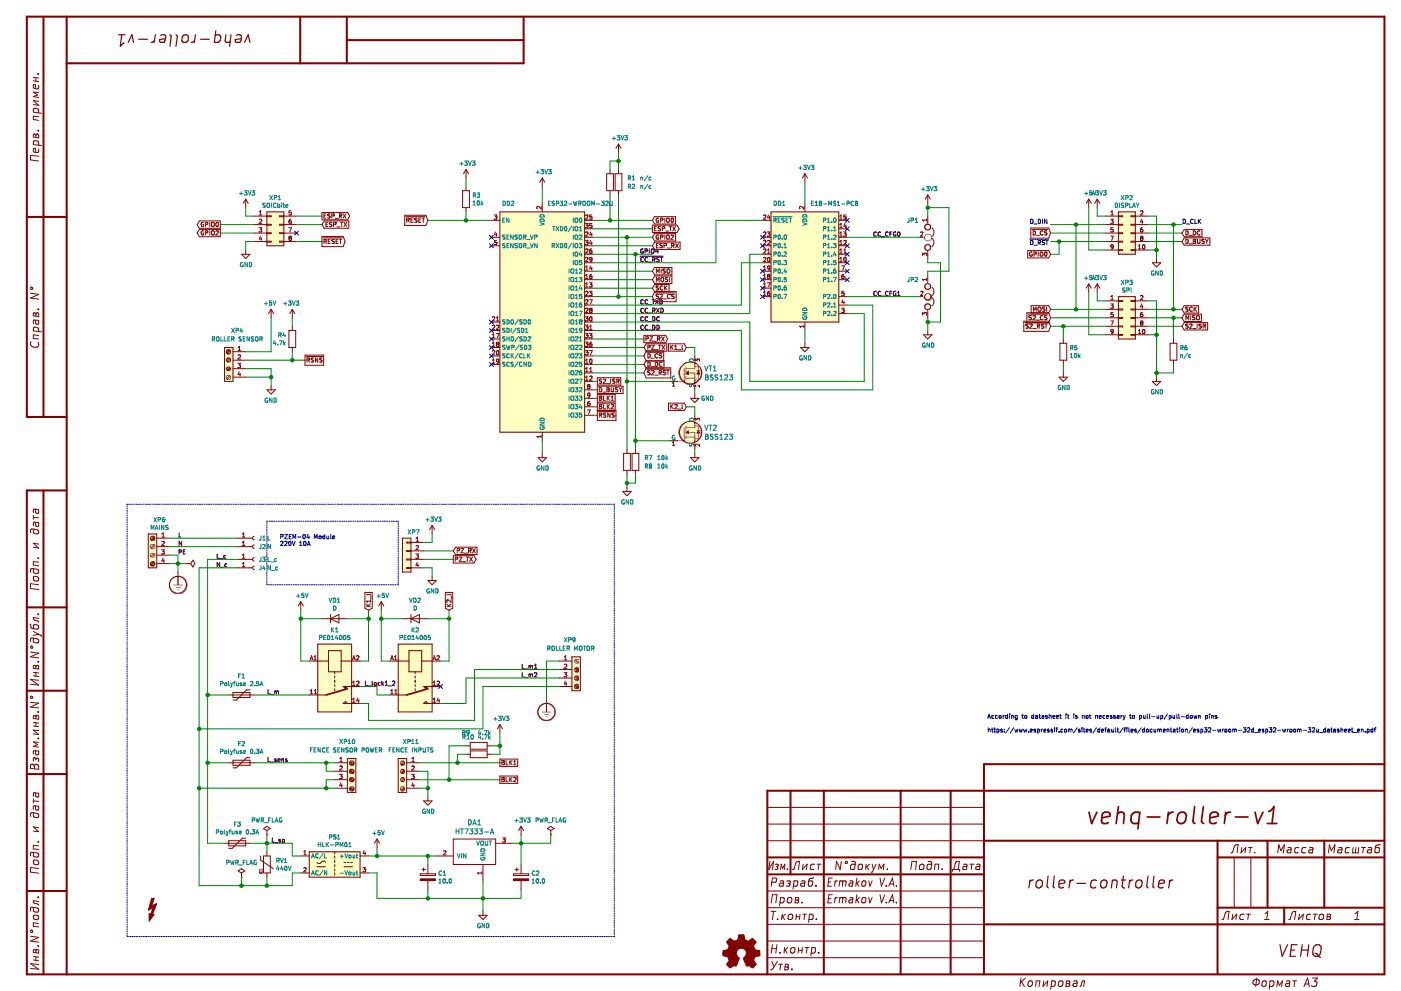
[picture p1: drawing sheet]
EESchema Schematic File Version 4
LIBS:smart-roller-gate-controller-cache
EELAYER 30 0
EELAYER END
$Descr A3 16535 11693
encoding utf-8
Sheet 1 1
Title "roller-controller"
Date "2020-01-19"
Rev ""
Comp "VEHQ"
Comment1 "vehq-roller-v1"
Comment2 "Ermakov V.A."
Comment3 "Ermakov V.A."
Comment4 ""
$EndDescr
$Comp
L RF_Module:ESP32-WROOM-32U DD2
U 1 1
P 6400 3800
F 0 "DD2" H 6000 5200 50  0000 C CNN
F 1 "ESP32-WROOM-32U" H 6850 5200 50  0000 C CNN
F 2 "RF_Module:ESP32-WROOM-32U" H 6400 2300 50  0001 C CNN
F 3 "https://www.espressif.com/sites/default/files/documentation/esp32-wroom-32d_esp32-wroom-32u_datasheet_en.pdf" H 6100 3850 50  0001 C CNN
	1    6400 3800
	1    0    0    -1  
$EndComp
$Comp
L Converter_ACDC:HLK-PM01 PS1
U 1 1
P 3950 10200
F 0 "PS1" H 3950 10525 50  0000 C CNN
F 1 "HLK-PM01" H 3950 10434 50  0000 C CNN
F 2 "Converter_ACDC:Converter_ACDC_HiLink_HLK-PMxx" H 3950 9900 50  0001 C CNN
F 3 "http://www.hlktech.net/product_detail.php?ProId=54" H 4350 9850 50  0001 C CNN
	1    3950 10200
	1    0    0    -1  
$EndComp
Wire Wire Line
	7000 3700 8850 3700
Wire Wire Line
	8850 3700 8850 3000
Wire Wire Line
	8850 3000 9000 3000
Wire Wire Line
	7000 3600 8750 3600
Wire Wire Line
	8750 3600 8750 3100
Wire Wire Line
	8750 3100 9000 3100
Wire Wire Line
	7000 3900 8750 3900
Wire Wire Line
	8750 3900 8750 4600
Wire Wire Line
	8750 4600 10300 4600
Wire Wire Line
	10300 4600 10300 3600
Wire Wire Line
	10300 3600 10000 3600
Wire Wire Line
	7000 3800 8850 3800
Wire Wire Line
	8850 3800 8850 4500
Wire Wire Line
	8850 4500 10200 4500
Wire Wire Line
	10200 4500 10200 3700
Text Label 7550 3900 0    50   ~ 0
CC_DD
Text Label 7550 3800 0    50   ~ 0
CC_DC
Wire Wire Line
	7000 3100 8450 3100
Wire Wire Line
	8450 3100 8450 2600
Wire Wire Line
	8450 2600 9000 2600
Text Label 7550 3100 0    50   ~ 0
~CC_RST
$Comp
L Device:Polyfuse F3
U 1 1
P 2800 9950
F 0 "F3" V 2575 9950 50  0000 C CNN
F 1 "Polyfuse 0.3A" V 2666 9950 50  0000 C CNN
F 2 "Fuse:Fuse_Bourns_MF-RHT200" H 2850 9750 50  0001 L CNN
F 3 "~" H 2800 9950 50  0001 C CNN
	1    2800 9950
	0    1    1    0   
$EndComp
$Comp
L Graphic:Logo_Open_Hardware_Small #LOGO1
U 1 1
P 8750 11250
F 0 "#LOGO1" H 8750 11525 50  0001 C CNN
F 1 "Logo_Open_Hardware_Small" H 8750 11025 50  0001 C CNN
F 2 "" H 8750 11250 50  0001 C CNN
F 3 "~" H 8750 11250 50  0001 C CNN
	1    8750 11250
	1    0    0    -1  
$EndComp
$Comp
L Graphic:SYM_Flash_Small #SYM1
U 1 1
P 1800 10750
F 0 "#SYM1" V 1710 10750 50  0001 C CNN
F 1 "SYM_Flash_Small" V 1890 10750 50  0001 C CNN
F 2 "" H 1800 10725 50  0001 C CNN
F 3 "~" H 2200 10650 50  0001 C CNN
	1    1800 10750
	1    0    0    -1  
$EndComp
$Comp
L power:+5V #PWR032
U 1 1
P 4450 10000
F 0 "#PWR032" H 4450 9850 50  0001 C CNN
F 1 "+5V" H 4465 10173 50  0000 C CNN
F 2 "" H 4450 10000 50  0001 C CNN
F 3 "" H 4450 10000 50  0001 C CNN
	1    4450 10000
	1    0    0    -1  
$EndComp
$Comp
L power:Earth_Protective #PWR024
U 1 1
P 2100 6750
F 0 "#PWR024" H 2350 6500 50  0001 C CNN
F 1 "Earth_Protective" H 2550 6600 50  0001 C CNN
F 2 "" H 2100 6650 50  0001 C CNN
F 3 "~" H 2100 6650 50  0001 C CNN
	1    2100 6750
	1    0    0    -1  
$EndComp
$Comp
L power:+3V3 #PWR031
U 1 1
P 6150 9850
F 0 "#PWR031" H 6150 9700 50  0001 C CNN
F 1 "+3V3" H 6165 10023 50  0000 C CNN
F 2 "" H 6150 9850 50  0001 C CNN
F 3 "" H 6150 9850 50  0001 C CNN
	1    6150 9850
	1    0    0    -1  
$EndComp
$Comp
L power:GND #PWR033
U 1 1
P 5700 10750
F 0 "#PWR033" H 5700 10500 50  0001 C CNN
F 1 "GND" H 5705 10577 50  0000 C CNN
F 2 "" H 5700 10750 50  0001 C CNN
F 3 "" H 5700 10750 50  0001 C CNN
	1    5700 10750
	1    0    0    -1  
$EndComp
$Comp
L Device:Jumper_NC_Dual JP1
U 1 1
P 10950 2800
F 0 "JP1" V 10750 2550 50  0000 L CNN
F 1 "Jumper_NC_Dual" V 10995 2902 50  0001 L CNN
F 2 "Jumper:SolderJumper-3_P1.3mm_Open_RoundedPad1.0x1.5mm" H 10950 2800 50  0001 C CNN
F 3 "~" H 10950 2800 50  0001 C CNN
	1    10950 2800
	0    1    1    0   
$EndComp
$Comp
L Device:Jumper_NC_Dual JP2
U 1 1
P 10950 3500
F 0 "JP2" V 10750 3250 50  0000 L CNN
F 1 "Jumper_NC_Dual" V 11050 3800 50  0001 L CNN
F 2 "Jumper:SolderJumper-3_P1.3mm_Open_RoundedPad1.0x1.5mm" H 10950 3500 50  0001 C CNN
F 3 "~" H 10950 3500 50  0001 C CNN
	1    10950 3500
	0    1    1    0   
$EndComp
Wire Wire Line
	10200 3700 10000 3700
$Comp
L RF_Module:E18-MS1-PCB DD1
U 1 1
P 9500 3200
F 0 "DD1" H 9200 4000 50  0000 C CNN
F 1 "E18-MS1-PCB" H 9850 4000 50  0000 C CNN
F 2 "RF_Module:E18-MS1-PCB" H 9300 3400 50  0001 C CNN
F 3 "http://www.cdebyte.com/en/downpdf.aspx?id=122" H 9300 3400 50  0001 C CNN
	1    9500 3200
	1    0    0    -1  
$EndComp
Wire Wire Line
	10000 2800 10850 2800
Text Label 10300 2800 0    50   ~ 0
CC_CFG0
Wire Wire Line
	10000 3500 10850 3500
Text Label 10300 3500 0    50   ~ 0
CC_CFG1
$Comp
L power:GND #PWR016
U 1 1
P 9500 4050
F 0 "#PWR016" H 9500 3800 50  0001 C CNN
F 1 "GND" H 9505 3877 50  0000 C CNN
F 2 "" H 9500 4050 50  0001 C CNN
F 3 "" H 9500 4050 50  0001 C CNN
	1    9500 4050
	1    0    0    -1  
$EndComp
$Comp
L power:+3V3 #PWR03
U 1 1
P 9500 2150
F 0 "#PWR03" H 9500 2000 50  0001 C CNN
F 1 "+3V3" H 9515 2323 50  0000 C CNN
F 2 "" H 9500 2150 50  0001 C CNN
F 3 "" H 9500 2150 50  0001 C CNN
	1    9500 2150
	1    0    0    -1  
$EndComp
Wire Wire Line
	9500 3900 9500 4050
$Comp
L power:GND #PWR015
U 1 1
P 10950 3900
F 0 "#PWR015" H 10950 3650 50  0001 C CNN
F 1 "GND" H 10955 3727 50  0000 C CNN
F 2 "" H 10950 3900 50  0001 C CNN
F 3 "" H 10950 3900 50  0001 C CNN
	1    10950 3900
	1    0    0    -1  
$EndComp
$Comp
L power:+3V3 #PWR05
U 1 1
P 10950 2400
F 0 "#PWR05" H 10950 2250 50  0001 C CNN
F 1 "+3V3" H 10965 2573 50  0000 C CNN
F 2 "" H 10950 2400 50  0001 C CNN
F 3 "" H 10950 2400 50  0001 C CNN
	1    10950 2400
	1    0    0    -1  
$EndComp
Wire Wire Line
	9500 2400 9500 2150
Wire Wire Line
	10950 2400 10950 2450
Wire Wire Line
	10950 3900 10950 3800
Wire Wire Line
	10950 3050 10950 3100
Wire Wire Line
	10950 3100 11100 3100
Wire Wire Line
	11100 3100 11100 3800
Wire Wire Line
	11100 3800 10950 3800
Connection ~ 10950 3800
Wire Wire Line
	10950 3800 10950 3750
Wire Wire Line
	11200 3200 11200 2450
Wire Wire Line
	11200 2450 10950 2450
Connection ~ 10950 2450
Wire Wire Line
	10950 2450 10950 2550
Wire Wire Line
	11200 3200 10950 3200
Wire Wire Line
	10950 3200 10950 3250
Text Label 7550 3600 0    50   ~ 0
CC_TXD
Text Label 7550 3700 0    50   ~ 0
CC_RXD
$Comp
L power:GND #PWR020
U 1 1
P 6400 5350
F 0 "#PWR020" H 6400 5100 50  0001 C CNN
F 1 "GND" H 6405 5177 50  0000 C CNN
F 2 "" H 6400 5350 50  0001 C CNN
F 3 "" H 6400 5350 50  0001 C CNN
	1    6400 5350
	1    0    0    -1  
$EndComp
$Comp
L power:+3V3 #PWR04
U 1 1
P 6400 2200
F 0 "#PWR04" H 6400 2050 50  0001 C CNN
F 1 "+3V3" H 6415 2373 50  0000 C CNN
F 2 "" H 6400 2200 50  0001 C CNN
F 3 "" H 6400 2200 50  0001 C CNN
	1    6400 2200
	1    0    0    -1  
$EndComp
Wire Wire Line
	6400 2400 6400 2200
Wire Wire Line
	6400 5200 6400 5350
$Comp
L Device:Varistor RV1
U 1 1
P 3150 10200
F 0 "RV1" H 3252 10246 50  0000 L CNN
F 1 "440V" H 3252 10155 50  0000 L CNN
F 2 "Varistor:RV_Disc_D21.5mm_W4.9mm_P10mm" V 3080 10200 50  0001 C CNN
F 3 "~" H 3150 10200 50  0001 C CNN
	1    3150 10200
	1    0    0    -1  
$EndComp
Wire Wire Line
	2950 9950 3150 9950
Wire Wire Line
	3150 9950 3150 10050
Wire Wire Line
	3150 9950 3450 9950
Wire Wire Line
	3450 9950 3450 10100
Wire Wire Line
	3450 10100 3550 10100
Connection ~ 3150 9950
Text Label 3200 9950 0    50   ~ 0
L_sp
Wire Wire Line
	3150 10450 3150 10350
Wire Wire Line
	3150 10450 3450 10450
Wire Wire Line
	3450 10450 3450 10300
Wire Wire Line
	3450 10300 3550 10300
Connection ~ 3150 10450
Wire Wire Line
	4350 10100 4450 10100
Wire Wire Line
	4450 10100 4450 10000
Wire Wire Line
	4350 10300 4450 10300
NoConn ~ 9000 2800
NoConn ~ 9000 2900
NoConn ~ 9000 3200
NoConn ~ 9000 3300
NoConn ~ 9000 3400
NoConn ~ 9000 3500
NoConn ~ 10000 3300
NoConn ~ 10000 3200
NoConn ~ 10000 3100
NoConn ~ 10000 3000
NoConn ~ 10000 2900
NoConn ~ 10000 2700
NoConn ~ 10000 2600
$Comp
L ht7333-a:HT7333-A DA1
U 1 1
P 5550 10100
F 0 "DA1" H 5600 10497 60  0000 C CNN
F 1 "HT7333-A" H 5600 10391 60  0000 C CNN
F 2 "Package_TO_SOT_SMD:SOT-89-3" H 5550 10100 60  0001 C CNN
F 3 "" H 5550 10100 60  0001 C CNN
	1    5550 10100
	1    0    0    -1  
$EndComp
$Comp
L Device:CP C1
U 1 1
P 5050 10350
F 0 "C1" H 5168 10396 50  0000 L CNN
F 1 "10.0" H 5168 10305 50  0000 L CNN
F 2 "Capacitor_Tantalum_SMD:CP_EIA-3216-10_Kemet-I" H 5088 10200 50  0001 C CNN
F 3 "~" H 5050 10350 50  0001 C CNN
	1    5050 10350
	1    0    0    -1  
$EndComp
$Comp
L Device:CP C2
U 1 1
P 6150 10350
F 0 "C2" H 6268 10396 50  0000 L CNN
F 1 "10.0" H 6268 10305 50  0000 L CNN
F 2 "Capacitor_Tantalum_SMD:CP_EIA-3216-10_Kemet-I" H 6188 10200 50  0001 C CNN
F 3 "~" H 6150 10350 50  0001 C CNN
	1    6150 10350
	1    0    0    -1  
$EndComp
Connection ~ 4450 10100
Wire Wire Line
	5050 10200 5050 10100
Connection ~ 5050 10100
Wire Wire Line
	5050 10100 5150 10100
Wire Wire Line
	6050 9950 6150 9950
Wire Wire Line
	6150 9950 6150 10200
Wire Wire Line
	6150 10500 6150 10600
Wire Wire Line
	6150 10600 5700 10600
Wire Wire Line
	4450 10300 4450 10600
Wire Wire Line
	5050 10500 5050 10600
Connection ~ 5050 10600
Wire Wire Line
	5050 10600 4450 10600
Wire Wire Line
	5700 10400 5700 10600
Connection ~ 5700 10600
Wire Wire Line
	5700 10600 5050 10600
Wire Wire Line
	5700 10600 5700 10750
Wire Wire Line
	6150 9950 6150 9850
Connection ~ 6150 9950
Wire Wire Line
	2650 9950 2450 9950
$Comp
L power:PWR_FLAG #FLG01
U 1 1
P 6500 9850
F 0 "#FLG01" H 6500 9925 50  0001 C CNN
F 1 "PWR_FLAG" H 6500 10023 50  0000 C CNN
F 2 "" H 6500 9850 50  0001 C CNN
F 3 "~" H 6500 9850 50  0001 C CNN
	1    6500 9850
	1    0    0    -1  
$EndComp
Wire Wire Line
	6150 9950 6500 9950
Wire Wire Line
	6500 9950 6500 9850
$Comp
L Connector:Screw_Terminal_01x04 XP6
U 1 1
P 1800 6450
F 0 "XP6" H 1718 6767 50  0000 C CNN
F 1 "MAINS" H 1718 6676 50  0000 C CNN
F 2 "smart-roller-gate-controller:CONN-KF250-BA-4" H 1800 6450 50  0001 C CNN
F 3 "~" H 1800 6450 50  0001 C CNN
	1    1800 6450
	-1   0    0    -1  
$EndComp
Wire Notes Line
	3150 6150 4700 6150
Wire Notes Line
	4700 6150 4700 6900
Wire Notes Line
	4700 6900 3150 6900
Wire Notes Line
	3150 6900 3150 6150
Text Notes 3300 6450 0    50   ~ 0
PZEM-04 Module\n220V 10A
Wire Wire Line
	2000 6350 2800 6350
Wire Wire Line
	2000 6450 2800 6450
Wire Wire Line
	2000 6550 2100 6550
Wire Wire Line
	2100 6550 2100 6650
Wire Wire Line
	2000 6650 2100 6650
Connection ~ 2100 6650
Wire Wire Line
	2100 6650 2100 6750
Text Label 2100 6350 0    50   ~ 0
L
Text Label 2100 6450 0    50   ~ 0
N
Text Label 2100 6550 0    50   ~ 0
PE
Wire Wire Line
	2800 6600 2450 6600
Wire Wire Line
	2450 6600 2450 8200
Wire Wire Line
	2800 6700 2350 6700
Wire Wire Line
	2350 10450 2850 10450
Text Label 2550 6600 0    50   ~ 0
L_c
Text Label 2550 6700 0    50   ~ 0
N_c
$Comp
L Device:Polyfuse F2
U 1 1
P 2850 9000
F 0 "F2" V 2625 9000 50  0000 C CNN
F 1 "Polyfuse 0.3A" V 2716 9000 50  0000 C CNN
F 2 "Fuse:Fuse_Bourns_MF-RHT200" H 2900 8800 50  0001 L CNN
F 3 "~" H 2850 9000 50  0001 C CNN
	1    2850 9000
	0    1    1    0   
$EndComp
$Comp
L Connector:Screw_Terminal_01x04 XP10
U 1 1
P 4150 9100
F 0 "XP10" H 4000 9450 50  0000 L CNN
F 1 "FENCE SENSOR POWER" H 3650 9350 50  0000 L CNN
F 2 "smart-roller-gate-controller:CONN-KF250-BA-4" H 4150 9100 50  0001 C CNN
F 3 "~" H 4150 9100 50  0001 C CNN
	1    4150 9100
	1    0    0    -1  
$EndComp
Wire Wire Line
	2700 9000 2450 9000
Connection ~ 2450 9000
Wire Wire Line
	2450 9000 2450 9950
Wire Wire Line
	3000 9000 3850 9000
Wire Wire Line
	2350 6700 2350 8600
Wire Wire Line
	3950 9100 3850 9100
Wire Wire Line
	3850 9100 3850 9000
Connection ~ 3850 9000
Wire Wire Line
	3850 9000 3950 9000
Wire Wire Line
	3950 9300 3850 9300
Connection ~ 2350 9300
Wire Wire Line
	2350 9300 2350 10450
Wire Wire Line
	3950 9200 3850 9200
Wire Wire Line
	3850 9200 3850 9300
Connection ~ 3850 9300
Wire Wire Line
	3850 9300 2350 9300
$Comp
L Connector_Generic:Conn_01x04 XP7
U 1 1
P 4800 6500
F 0 "XP7" H 4718 6725 50  0000 C CNN
F 1 "Conn_01x04" H 4718 6726 50  0001 C CNN
F 2 "Connector_JST:JST_XH_B4B-XH-A_1x04_P2.50mm_Vertical" H 4800 6500 50  0001 C CNN
F 3 "~" H 4800 6500 50  0001 C CNN
	1    4800 6500
	-1   0    0    -1  
$EndComp
$Comp
L power:+3V3 #PWR023
U 1 1
P 5100 6300
F 0 "#PWR023" H 5100 6150 50  0001 C CNN
F 1 "+3V3" H 5115 6473 50  0000 C CNN
F 2 "" H 5100 6300 50  0001 C CNN
F 3 "" H 5100 6300 50  0001 C CNN
	1    5100 6300
	1    0    0    -1  
$EndComp
$Comp
L power:GND #PWR025
U 1 1
P 5100 6800
F 0 "#PWR025" H 5100 6550 50  0001 C CNN
F 1 "GND" H 5105 6627 50  0000 C CNN
F 2 "" H 5100 6800 50  0001 C CNN
F 3 "" H 5100 6800 50  0001 C CNN
	1    5100 6800
	1    0    0    -1  
$EndComp
Wire Wire Line
	5000 6700 5100 6700
Wire Wire Line
	5100 6700 5100 6800
Wire Wire Line
	5000 6400 5100 6400
Wire Wire Line
	5100 6400 5100 6300
Wire Wire Line
	5000 6500 5350 6500
Wire Wire Line
	5000 6600 5350 6600
Text GLabel 5350 6500 2    50   Input ~ 0
PZ_RX
Text GLabel 5350 6600 2    50   Output ~ 0
PZ_TX
$Comp
L Connector:Screw_Terminal_01x04 XP9
U 1 1
P 6800 7900
F 0 "XP9" H 6650 8250 50  0000 L CNN
F 1 "ROLLER MOTOR" H 6450 8150 50  0000 L CNN
F 2 "smart-roller-gate-controller:CONN-KF250-BA-4" H 6800 7900 50  0001 C CNN
F 3 "~" H 6800 7900 50  0001 C CNN
	1    6800 7900
	1    0    0    -1  
$EndComp
$Comp
L power:Earth_Protective #PWR028
U 1 1
P 6450 8250
F 0 "#PWR028" H 6700 8000 50  0001 C CNN
F 1 "Earth_Protective" H 6900 8100 50  0001 C CNN
F 2 "" H 6450 8150 50  0001 C CNN
F 3 "~" H 6450 8150 50  0001 C CNN
	1    6450 8250
	1    0    0    -1  
$EndComp
Text Label 6150 7900 0    50   ~ 0
L_m1
Text Label 6150 8000 0    50   ~ 0
L_m2
$Comp
L Connector:Screw_Terminal_01x04 XP11
U 1 1
P 4750 9100
F 0 "XP11" H 4650 9450 50  0000 C CNN
F 1 "FENCE INPUTS" H 4650 9350 50  0000 C CNN
F 2 "smart-roller-gate-controller:CONN-KF250-BA-4" H 4750 9100 50  0001 C CNN
F 3 "~" H 4750 9100 50  0001 C CNN
	1    4750 9100
	-1   0    0    -1  
$EndComp
$Comp
L power:GND #PWR030
U 1 1
P 5050 9400
F 0 "#PWR030" H 5050 9150 50  0001 C CNN
F 1 "GND" H 5055 9227 50  0000 C CNN
F 2 "" H 5050 9400 50  0001 C CNN
F 3 "" H 5050 9400 50  0001 C CNN
	1    5050 9400
	1    0    0    -1  
$EndComp
Wire Wire Line
	4950 9300 5050 9300
Wire Wire Line
	5050 9300 5050 9400
Wire Wire Line
	4950 9100 5050 9100
Wire Wire Line
	5050 9100 5050 9300
Connection ~ 5050 9300
Text GLabel 5900 9000 2    50   UnSpc ~ 0
BLK1
Text GLabel 5900 9200 2    50   UnSpc ~ 0
BLK2
$Comp
L Connector:Screw_Terminal_01x04 XP4
U 1 1
P 2700 4250
F 0 "XP4" H 2600 4600 50  0000 C CNN
F 1 "ROLLER SENSOR" H 2600 4500 50  0000 C CNN
F 2 "smart-roller-gate-controller:CONN-KF250-BA-4" H 2700 4250 50  0001 C CNN
F 3 "~" H 2700 4250 50  0001 C CNN
	1    2700 4250
	-1   0    0    -1  
$EndComp
$Comp
L power:+5V #PWR013
U 1 1
P 3200 3750
F 0 "#PWR013" H 3200 3600 50  0001 C CNN
F 1 "+5V" H 3215 3923 50  0000 C CNN
F 2 "" H 3200 3750 50  0001 C CNN
F 3 "" H 3200 3750 50  0001 C CNN
	1    3200 3750
	-1   0    0    -1  
$EndComp
$Comp
L power:GND #PWR019
U 1 1
P 3200 4550
F 0 "#PWR019" H 3200 4300 50  0001 C CNN
F 1 "GND" H 3205 4377 50  0000 C CNN
F 2 "" H 3200 4550 50  0001 C CNN
F 3 "" H 3200 4550 50  0001 C CNN
	1    3200 4550
	-1   0    0    -1  
$EndComp
Wire Wire Line
	2900 4150 3200 4150
Wire Wire Line
	3200 4150 3200 3750
Wire Wire Line
	2900 4450 3200 4450
Wire Wire Line
	3200 4450 3200 4550
Wire Wire Line
	2900 4250 3450 4250
$Comp
L Device:R R3
U 1 1
P 5500 2350
F 0 "R3" H 5570 2396 50  0000 L CNN
F 1 "10k" H 5570 2305 50  0000 L CNN
F 2 "Resistor_SMD:R_0603_1608Metric_Pad1.05x0.95mm_HandSolder" V 5430 2350 50  0001 C CNN
F 3 "~" H 5500 2350 50  0001 C CNN
	1    5500 2350
	1    0    0    -1  
$EndComp
$Comp
L power:+3V3 #PWR02
U 1 1
P 5500 2100
F 0 "#PWR02" H 5500 1950 50  0001 C CNN
F 1 "+3V3" H 5515 2273 50  0000 C CNN
F 2 "" H 5500 2100 50  0001 C CNN
F 3 "" H 5500 2100 50  0001 C CNN
	1    5500 2100
	1    0    0    -1  
$EndComp
Wire Wire Line
	5500 2200 5500 2100
Wire Wire Line
	5800 2600 5500 2600
Wire Wire Line
	5500 2600 5500 2500
Wire Wire Line
	5500 2600 5050 2600
Connection ~ 5500 2600
$Comp
L rgc_components:PE0 K2
U 1 1
P 4900 8000
F 0 "K2" V 4333 8000 50  0000 C CNN
F 1 "PE014005" V 4424 8000 50  0000 C CNN
F 2 "smart-roller-gate-controller:PE014005" H 6030 7970 50  0001 C CNN
F 3 "http://www.voltmaster.ru/pdf/electrotech_214.pdf" H 4900 8000 50  0001 C CNN
	1    4900 8000
	0    1    1    0   
$EndComp
$Comp
L rgc_components:PE0 K1
U 1 1
P 3950 8000
F 0 "K1" V 3383 8000 50  0000 C CNN
F 1 "PE014005" V 3474 8000 50  0000 C CNN
F 2 "smart-roller-gate-controller:PE014005" H 5080 7970 50  0001 C CNN
F 3 "http://www.voltmaster.ru/pdf/electrotech_214.pdf" H 3950 8000 50  0001 C CNN
	1    3950 8000
	0    1    1    0   
$EndComp
Wire Wire Line
	5200 8300 5500 8300
Wire Wire Line
	4250 8300 4350 8300
Wire Wire Line
	4350 8300 4350 8500
Wire Wire Line
	4350 8500 5600 8500
Wire Wire Line
	4250 8100 4450 8100
Wire Wire Line
	4450 8100 4450 8200
Wire Wire Line
	4450 8200 4600 8200
Text Label 4300 8100 0    50   ~ 0
L_lock1_2
Wire Wire Line
	2350 8600 5700 8600
Wire Wire Line
	2350 8600 2350 9300
$Comp
L Device:Polyfuse F1
U 1 1
P 2850 8200
F 0 "F1" V 2625 8200 50  0000 C CNN
F 1 "Polyfuse 2.5A" V 2716 8200 50  0000 C CNN
F 2 "Fuse:Fuse_Bourns_MF-RHT1300" H 2900 8000 50  0001 L CNN
F 3 "~" H 2850 8200 50  0001 C CNN
	1    2850 8200
	0    1    1    0   
$EndComp
Wire Wire Line
	2450 8200 2700 8200
Wire Wire Line
	2450 8200 2450 9000
Wire Wire Line
	3000 8200 3650 8200
Text Label 3150 9000 0    50   ~ 0
L_sens
Text Label 3150 8200 0    50   ~ 0
L_m
NoConn ~ 5200 8100
$Comp
L Device:D VD1
U 1 1
P 3950 7300
F 0 "VD1" H 3950 7516 50  0000 C CNN
F 1 "D" H 3950 7425 50  0000 C CNN
F 2 "Diode_SMD:D_SOD-123" H 3950 7300 50  0001 C CNN
F 3 "~" H 3950 7300 50  0001 C CNN
	1    3950 7300
	1    0    0    -1  
$EndComp
$Comp
L Device:D VD2
U 1 1
P 4900 7300
F 0 "VD2" H 4900 7516 50  0000 C CNN
F 1 "D" H 4900 7425 50  0000 C CNN
F 2 "Diode_SMD:D_SOD-123" H 4900 7300 50  0001 C CNN
F 3 "~" H 4900 7300 50  0001 C CNN
	1    4900 7300
	1    0    0    -1  
$EndComp
$Comp
L power:+5V #PWR026
U 1 1
P 3550 7200
F 0 "#PWR026" H 3550 7050 50  0001 C CNN
F 1 "+5V" H 3565 7373 50  0000 C CNN
F 2 "" H 3550 7200 50  0001 C CNN
F 3 "" H 3550 7200 50  0001 C CNN
	1    3550 7200
	1    0    0    -1  
$EndComp
Connection ~ 2350 8600
Connection ~ 2450 8200
Wire Wire Line
	3650 7800 3550 7800
Wire Wire Line
	3550 7800 3550 7300
Wire Wire Line
	3800 7300 3550 7300
Connection ~ 3550 7300
Wire Wire Line
	3550 7300 3550 7200
Wire Wire Line
	4250 7800 4350 7800
Wire Wire Line
	4350 7800 4350 7300
Wire Wire Line
	4350 7300 4100 7300
$Comp
L power:+5V #PWR027
U 1 1
P 4500 7200
F 0 "#PWR027" H 4500 7050 50  0001 C CNN
F 1 "+5V" H 4515 7373 50  0000 C CNN
F 2 "" H 4500 7200 50  0001 C CNN
F 3 "" H 4500 7200 50  0001 C CNN
	1    4500 7200
	1    0    0    -1  
$EndComp
Wire Wire Line
	4600 7800 4500 7800
Wire Wire Line
	4500 7800 4500 7300
Wire Wire Line
	4750 7300 4500 7300
Connection ~ 4500 7300
Wire Wire Line
	4500 7300 4500 7200
Wire Wire Line
	5200 7800 5300 7800
Wire Wire Line
	5300 7800 5300 7300
Wire Wire Line
	5300 7300 5050 7300
Wire Notes Line
	1500 5950 7250 5950
Wire Notes Line
	7250 5950 7250 11050
Wire Notes Line
	7250 11050 1500 11050
Wire Notes Line
	1500 11050 1500 5950
Wire Wire Line
	4350 7300 4350 7200
Connection ~ 4350 7300
Wire Wire Line
	5300 7300 5300 7200
Connection ~ 5300 7300
Text GLabel 4350 7200 1    50   Input ~ 0
K1_l
Text GLabel 5300 7200 1    50   Input ~ 0
K2_l
$Comp
L Device:R R4
U 1 1
P 3450 4000
F 0 "R4" H 3520 4046 50  0000 L CNN
F 1 "4.7k" H 3520 3955 50  0000 L CNN
F 2 "Resistor_SMD:R_0603_1608Metric_Pad1.05x0.95mm_HandSolder" V 3380 4000 50  0001 C CNN
F 3 "~" H 3450 4000 50  0001 C CNN
	1    3450 4000
	-1   0    0    -1  
$EndComp
$Comp
L power:+3V3 #PWR014
U 1 1
P 3450 3750
F 0 "#PWR014" H 3450 3600 50  0001 C CNN
F 1 "+3V3" H 3465 3923 50  0000 C CNN
F 2 "" H 3450 3750 50  0001 C CNN
F 3 "" H 3450 3750 50  0001 C CNN
	1    3450 3750
	-1   0    0    -1  
$EndComp
Wire Wire Line
	3450 4150 3450 4250
Connection ~ 3450 4250
Wire Wire Line
	3450 4250 3600 4250
Wire Wire Line
	3450 3850 3450 3750
$Comp
L Connector_Generic:Conn_02x04_Top_Bottom XP1
U 1 1
P 3200 2650
F 0 "XP1" H 3250 2967 50  0000 C CNN
F 1 "SOICbite" H 3250 2876 50  0000 C CNN
F 2 "SOICbite:SOIC_clipProgSmall" H 3200 2650 50  0001 C CNN
F 3 "https://github.com/SimonMerrett/SOICbite" H 3200 2650 50  0001 C CNN
	1    3200 2650
	1    0    0    -1  
$EndComp
$Comp
L power:+3V3 #PWR06
U 1 1
P 2900 2450
F 0 "#PWR06" H 2900 2300 50  0001 C CNN
F 1 "+3V3" H 2915 2623 50  0000 C CNN
F 2 "" H 2900 2450 50  0001 C CNN
F 3 "" H 2900 2450 50  0001 C CNN
	1    2900 2450
	1    0    0    -1  
$EndComp
Wire Wire Line
	3000 2650 2600 2650
Wire Wire Line
	3000 2750 2600 2750
Wire Wire Line
	3000 2550 2900 2550
Wire Wire Line
	2900 2550 2900 2450
Text GLabel 2600 2650 0    50   Output ~ 0
GPIO0
Text GLabel 2600 2750 0    50   Output ~ 0
GPIO2
$Comp
L power:GND #PWR09
U 1 1
P 2900 2950
F 0 "#PWR09" H 2900 2700 50  0001 C CNN
F 1 "GND" H 2905 2777 50  0000 C CNN
F 2 "" H 2900 2950 50  0001 C CNN
F 3 "" H 2900 2950 50  0001 C CNN
	1    2900 2950
	1    0    0    -1  
$EndComp
Wire Wire Line
	3000 2850 2900 2850
Wire Wire Line
	2900 2850 2900 2950
Wire Wire Line
	3500 2550 3800 2550
Wire Wire Line
	3500 2650 3800 2650
Text GLabel 3800 2550 2    50   Output ~ 0
ESP_RX
Text GLabel 3800 2650 2    50   Input ~ 0
ESP_TX
NoConn ~ 3500 2750
Wire Wire Line
	3500 2850 3800 2850
Text GLabel 3800 2850 2    50   Output ~ 0
~RESET
Text GLabel 3600 4250 2    50   UnSpc ~ 0
~RSNS
Text GLabel 5050 2600 0    50   Input ~ 0
~RESET
Text Notes 11650 8650 0    50   ~ 0
According to datasheet it is not necessary to pull-up/pull-down pins\n\nhttps://www.espressif.com/sites/default/files/documentation/esp32-wroom-32d_esp32-wroom-32u_datasheet_en.pdf
$Comp
L Device:R R1
U 1 1
P 7200 2150
F 0 "R1" H 7400 2200 50  0000 L CNN
F 1 "n/c" H 7550 2200 50  0000 L CNN
F 2 "Resistor_SMD:R_0603_1608Metric_Pad1.05x0.95mm_HandSolder" V 7130 2150 50  0001 C CNN
F 3 "~" H 7200 2150 50  0001 C CNN
	1    7200 2150
	1    0    0    -1  
$EndComp
$Comp
L Device:R R2
U 1 1
P 7300 2150
F 0 "R2" H 7400 2100 50  0000 L CNN
F 1 "n/c" H 7550 2100 50  0000 L CNN
F 2 "Resistor_SMD:R_0603_1608Metric_Pad1.05x0.95mm_HandSolder" V 7230 2150 50  0001 C CNN
F 3 "~" H 7300 2150 50  0001 C CNN
	1    7300 2150
	1    0    0    -1  
$EndComp
$Comp
L Device:R R7
U 1 1
P 7400 5450
F 0 "R7" H 7600 5500 50  0000 L CNN
F 1 "10k" H 7750 5500 50  0000 L CNN
F 2 "Resistor_SMD:R_0603_1608Metric_Pad1.05x0.95mm_HandSolder" V 7330 5450 50  0001 C CNN
F 3 "~" H 7400 5450 50  0001 C CNN
	1    7400 5450
	1    0    0    -1  
$EndComp
Wire Wire Line
	7000 2700 7700 2700
Wire Wire Line
	7000 2900 7700 2900
Text GLabel 7700 2900 2    50   Input ~ 0
ESP_RX
Text GLabel 7700 2700 2    50   Output ~ 0
ESP_TX
Text GLabel 7700 2600 2    50   Input ~ 0
GPIO0
Text GLabel 7700 2800 2    50   Input ~ 0
GPIO2
$Comp
L power:+3V3 #PWR01
U 1 1
P 7300 1800
F 0 "#PWR01" H 7300 1650 50  0001 C CNN
F 1 "+3V3" H 7315 1973 50  0000 C CNN
F 2 "" H 7300 1800 50  0001 C CNN
F 3 "" H 7300 1800 50  0001 C CNN
	1    7300 1800
	1    0    0    -1  
$EndComp
Wire Wire Line
	7300 1800 7300 1900
Wire Wire Line
	7200 2000 7200 1900
Wire Wire Line
	7200 1900 7300 1900
Connection ~ 7300 1900
Wire Wire Line
	7300 1900 7300 2000
$Comp
L power:GND #PWR022
U 1 1
P 7400 5750
F 0 "#PWR022" H 7400 5500 50  0001 C CNN
F 1 "GND" H 7405 5577 50  0000 C CNN
F 2 "" H 7400 5750 50  0001 C CNN
F 3 "" H 7400 5750 50  0001 C CNN
	1    7400 5750
	1    0    0    -1  
$EndComp
Wire Wire Line
	7400 5600 7400 5700
Wire Wire Line
	7000 2600 7200 2600
Wire Wire Line
	7300 2300 7300 3500
Wire Wire Line
	7000 3500 7300 3500
Wire Wire Line
	7200 2300 7200 2600
Connection ~ 7200 2600
Wire Wire Line
	7200 2600 7700 2600
$Comp
L Connector_Generic:Conn_02x05_Odd_Even XP2
U 1 1
P 13250 2750
F 0 "XP2" H 13300 3167 50  0000 C CNN
F 1 "DISPLAY" H 13300 3076 50  0000 C CNN
F 2 "smart-roller-gate-controller:CONN-TE-MICROMATCH-5X2-PTH-BOSS" H 13250 2750 50  0001 C CNN
F 3 "~" H 13250 2750 50  0001 C CNN
	1    13250 2750
	1    0    0    -1  
$EndComp
$Comp
L Connector_Generic:Conn_02x05_Odd_Even XP3
U 1 1
P 13250 3750
F 0 "XP3" H 13300 4167 50  0000 C CNN
F 1 "SPI" H 13300 4076 50  0000 C CNN
F 2 "smart-roller-gate-controller:CONN-TE-MICROMATCH-5X2-PTH-BOSS" H 13250 3750 50  0001 C CNN
F 3 "~" H 13250 3750 50  0001 C CNN
	1    13250 3750
	1    0    0    -1  
$EndComp
Wire Wire Line
	13050 2650 12700 2650
Wire Wire Line
	13050 2750 12400 2750
Wire Wire Line
	13050 2850 12500 2850
Wire Wire Line
	13550 2650 13850 2650
Wire Wire Line
	13550 2750 13950 2750
Wire Wire Line
	13550 2850 13950 2850
$Comp
L power:GND #PWR010
U 1 1
P 13650 3050
F 0 "#PWR010" H 13650 2800 50  0001 C CNN
F 1 "GND" H 13655 2877 50  0000 C CNN
F 2 "" H 13650 3050 50  0001 C CNN
F 3 "" H 13650 3050 50  0001 C CNN
	1    13650 3050
	1    0    0    -1  
$EndComp
$Comp
L power:+3V3 #PWR08
U 1 1
P 12950 2450
F 0 "#PWR08" H 12950 2300 50  0001 C CNN
F 1 "+3V3" H 12965 2623 50  0000 C CNN
F 2 "" H 12950 2450 50  0001 C CNN
F 3 "" H 12950 2450 50  0001 C CNN
	1    12950 2450
	1    0    0    -1  
$EndComp
Wire Wire Line
	13550 2550 13650 2550
Wire Wire Line
	13650 2550 13650 2950
Wire Wire Line
	13550 2950 13650 2950
Connection ~ 13650 2950
Wire Wire Line
	13650 2950 13650 3050
Wire Wire Line
	12950 2550 12950 2450
Wire Wire Line
	12950 2550 13050 2550
$Comp
L power:+5V #PWR07
U 1 1
P 12850 2450
F 0 "#PWR07" H 12850 2300 50  0001 C CNN
F 1 "+5V" H 12865 2623 50  0000 C CNN
F 2 "" H 12850 2450 50  0001 C CNN
F 3 "" H 12850 2450 50  0001 C CNN
	1    12850 2450
	1    0    0    -1  
$EndComp
Wire Wire Line
	13050 2950 12850 2950
Wire Wire Line
	12850 2950 12850 2450
Text GLabel 12400 2750 0    50   Input ~ 0
~D_CS
Text GLabel 13950 2750 2    50   Input ~ 0
D_DC
Text GLabel 13950 2850 2    50   Input ~ 0
D_BUSY
$Comp
L power:+3V3 #PWR012
U 1 1
P 12950 3450
F 0 "#PWR012" H 12950 3300 50  0001 C CNN
F 1 "+3V3" H 12965 3623 50  0000 C CNN
F 2 "" H 12950 3450 50  0001 C CNN
F 3 "" H 12950 3450 50  0001 C CNN
	1    12950 3450
	1    0    0    -1  
$EndComp
$Comp
L power:GND #PWR018
U 1 1
P 13650 4450
F 0 "#PWR018" H 13650 4200 50  0001 C CNN
F 1 "GND" H 13655 4277 50  0000 C CNN
F 2 "" H 13650 4450 50  0001 C CNN
F 3 "" H 13650 4450 50  0001 C CNN
	1    13650 4450
	1    0    0    -1  
$EndComp
Wire Wire Line
	13550 3550 13650 3550
Wire Wire Line
	13650 3550 13650 3950
Wire Wire Line
	13550 3950 13650 3950
Connection ~ 13650 3950
Wire Wire Line
	13650 3950 13650 4400
Wire Wire Line
	13050 3550 12950 3550
Wire Wire Line
	12950 3550 12950 3450
Wire Wire Line
	13050 3650 12700 3650
Wire Wire Line
	13050 3750 12400 3750
Wire Wire Line
	13050 3850 12550 3850
Wire Wire Line
	13550 3650 13850 3650
Wire Wire Line
	13550 3750 13850 3750
Wire Wire Line
	13550 3850 13950 3850
Text GLabel 13950 3750 2    50   Input ~ 0
MISO
Text GLabel 12400 3650 0    50   Input ~ 0
MOSI
Text GLabel 13950 3650 2    50   Input ~ 0
SCK
Text GLabel 12400 3750 0    50   Input ~ 0
~S2_CS
Text GLabel 12400 3850 0    50   Input ~ 0
~S2_RST
Text GLabel 13950 3850 2    50   Input ~ 0
S2_ISR
Wire Wire Line
	12700 2650 12700 3650
Connection ~ 12700 2650
Wire Wire Line
	12700 2650 12400 2650
Connection ~ 12700 3650
Wire Wire Line
	12700 3650 12400 3650
Wire Wire Line
	13850 2650 13850 3650
Connection ~ 13850 2650
Wire Wire Line
	13850 2650 13950 2650
Connection ~ 13850 3650
Wire Wire Line
	13850 3650 13950 3650
$Comp
L power:+5V #PWR011
U 1 1
P 12850 3450
F 0 "#PWR011" H 12850 3300 50  0001 C CNN
F 1 "+5V" H 12865 3623 50  0000 C CNN
F 2 "" H 12850 3450 50  0001 C CNN
F 3 "" H 12850 3450 50  0001 C CNN
	1    12850 3450
	1    0    0    -1  
$EndComp
Wire Wire Line
	13050 3950 12850 3950
Wire Wire Line
	12850 3950 12850 3450
Wire Wire Line
	7000 3200 7700 3200
Wire Wire Line
	7000 3300 7700 3300
Wire Wire Line
	7000 3400 7700 3400
Wire Wire Line
	7300 3500 7700 3500
Connection ~ 7300 3500
Text GLabel 7700 3300 2    50   Input ~ 0
MOSI
Text GLabel 7700 3200 2    50   Input ~ 0
MISO
Text GLabel 7700 3400 2    50   Input ~ 0
SCK
Text GLabel 7700 3500 2    50   Input ~ 0
~S2_CS
NoConn ~ 5800 3800
NoConn ~ 5800 3900
NoConn ~ 5800 4000
NoConn ~ 5800 4100
NoConn ~ 5800 4200
NoConn ~ 5800 4300
Wire Wire Line
	7000 4000 7600 4000
Wire Wire Line
	7000 4100 7600 4100
$Comp
L Device:R R8
U 1 1
P 7500 5450
F 0 "R8" H 7600 5400 50  0000 L CNN
F 1 "10k" H 7750 5400 50  0000 L CNN
F 2 "Resistor_SMD:R_0603_1608Metric_Pad1.05x0.95mm_HandSolder" V 7430 5450 50  0001 C CNN
F 3 "~" H 7500 5450 50  0001 C CNN
	1    7500 5450
	1    0    0    -1  
$EndComp
Wire Wire Line
	7400 5700 7500 5700
Wire Wire Line
	7500 5700 7500 5600
Connection ~ 7400 5700
Wire Wire Line
	7400 5700 7400 5750
Wire Wire Line
	7500 5300 7500 5200
Wire Wire Line
	7000 2800 7400 2800
Wire Wire Line
	7000 3000 7500 3000
Connection ~ 7400 2800
Wire Wire Line
	7400 2800 7700 2800
Connection ~ 7500 3000
Wire Wire Line
	7500 3000 7700 3000
Wire Wire Line
	7400 2800 7400 4500
$Comp
L dk_Transistors-FETs-MOSFETs-Single:BSS123 VT2
U 1 1
P 8200 5100
F 0 "VT2" H 8308 5153 60  0000 L CNN
F 1 "BSS123" H 8308 5047 60  0000 L CNN
F 2 "digikey-footprints:SOT-23-3" H 8400 5300 60  0001 L CNN
F 3 "https://www.onsemi.com/pub/Collateral/BSS123-D.PDF" H 8400 5400 60  0001 L CNN
F 4 "BSS123NCT-ND" H 8400 5500 60  0001 L CNN "Digi-Key_PN"
F 5 "BSS123" H 8400 5600 60  0001 L CNN "MPN"
F 6 "Discrete Semiconductor Products" H 8400 5700 60  0001 L CNN "Category"
F 7 "Transistors - FETs, MOSFETs - Single" H 8400 5800 60  0001 L CNN "Family"
F 8 "https://www.onsemi.com/pub/Collateral/BSS123-D.PDF" H 8400 5900 60  0001 L CNN "DK_Datasheet_Link"
F 9 "/product-detail/en/on-semiconductor/BSS123/BSS123NCT-ND/244665" H 8400 6000 60  0001 L CNN "DK_Detail_Page"
F 10 "MOSFET N-CH 100V 170MA SOT-23" H 8400 6100 60  0001 L CNN "Description"
F 11 "ON Semiconductor" H 8400 6200 60  0001 L CNN "Manufacturer"
F 12 "Active" H 8400 6300 60  0001 L CNN "Status"
	1    8200 5100
	1    0    0    -1  
$EndComp
$Comp
L dk_Transistors-FETs-MOSFETs-Single:BSS123 VT1
U 1 1
P 8200 4400
F 0 "VT1" H 8308 4453 60  0000 L CNN
F 1 "BSS123" H 8308 4347 60  0000 L CNN
F 2 "digikey-footprints:SOT-23-3" H 8400 4600 60  0001 L CNN
F 3 "https://www.onsemi.com/pub/Collateral/BSS123-D.PDF" H 8400 4700 60  0001 L CNN
F 4 "BSS123NCT-ND" H 8400 4800 60  0001 L CNN "Digi-Key_PN"
F 5 "BSS123" H 8400 4900 60  0001 L CNN "MPN"
F 6 "Discrete Semiconductor Products" H 8400 5000 60  0001 L CNN "Category"
F 7 "Transistors - FETs, MOSFETs - Single" H 8400 5100 60  0001 L CNN "Family"
F 8 "https://www.onsemi.com/pub/Collateral/BSS123-D.PDF" H 8400 5200 60  0001 L CNN "DK_Datasheet_Link"
F 9 "/product-detail/en/on-semiconductor/BSS123/BSS123NCT-ND/244665" H 8400 5300 60  0001 L CNN "DK_Detail_Page"
F 10 "MOSFET N-CH 100V 170MA SOT-23" H 8400 5400 60  0001 L CNN "Description"
F 11 "ON Semiconductor" H 8400 5500 60  0001 L CNN "Manufacturer"
F 12 "Active" H 8400 5600 60  0001 L CNN "Status"
	1    8200 4400
	1    0    0    -1  
$EndComp
Wire Wire Line
	7900 5200 7500 5200
Connection ~ 7500 5200
Wire Wire Line
	7500 5200 7500 3000
Wire Wire Line
	7400 4500 7900 4500
Connection ~ 7400 4500
Wire Wire Line
	7400 4500 7400 5300
$Comp
L power:GND #PWR021
U 1 1
P 8200 5350
F 0 "#PWR021" H 8200 5100 50  0001 C CNN
F 1 "GND" H 8205 5177 50  0000 C CNN
F 2 "" H 8200 5350 50  0001 C CNN
F 3 "" H 8200 5350 50  0001 C CNN
	1    8200 5350
	1    0    0    -1  
$EndComp
Text GLabel 8100 4100 0    50   Input ~ 0
K1_l
Text GLabel 8100 4800 0    50   Input ~ 0
K2_l
Wire Wire Line
	8100 4800 8200 4800
Wire Wire Line
	8200 4800 8200 4900
Wire Wire Line
	8100 4100 8200 4100
Wire Wire Line
	8200 4100 8200 4200
$Comp
L Device:R R9
U 1 1
P 5650 8800
F 0 "R9" V 5800 8900 50  0000 L CNN
F 1 "4.7k" V 5800 8650 50  0000 L CNN
F 2 "Resistor_SMD:R_0603_1608Metric_Pad1.05x0.95mm_HandSolder" V 5580 8800 50  0001 C CNN
F 3 "~" H 5650 8800 50  0001 C CNN
	1    5650 8800
	0    -1   -1   0   
$EndComp
$Comp
L Device:R R10
U 1 1
P 5650 8900
F 0 "R10" V 5850 8950 50  0000 L CNN
F 1 "4.7k" V 5850 8750 50  0000 L CNN
F 2 "Resistor_SMD:R_0603_1608Metric_Pad1.05x0.95mm_HandSolder" V 5580 8900 50  0001 C CNN
F 3 "~" H 5650 8900 50  0001 C CNN
	1    5650 8900
	0    -1   -1   0   
$EndComp
Wire Wire Line
	5800 8800 5900 8800
Wire Wire Line
	5900 8800 5900 8900
Wire Wire Line
	5900 8900 5800 8900
$Comp
L power:+3V3 #PWR029
U 1 1
P 5900 8650
F 0 "#PWR029" H 5900 8500 50  0001 C CNN
F 1 "+3V3" H 5915 8823 50  0000 C CNN
F 2 "" H 5900 8650 50  0001 C CNN
F 3 "" H 5900 8650 50  0001 C CNN
	1    5900 8650
	1    0    0    -1  
$EndComp
Wire Wire Line
	7000 4200 7600 4200
Wire Wire Line
	7000 4300 7600 4300
Text GLabel 7600 4200 2    50   Input ~ 0
~D_CS
Text GLabel 7600 4300 2    50   Input ~ 0
D_DC
NoConn ~ 5800 2900
NoConn ~ 5800 2800
Text GLabel 12400 3000 0    50   Input ~ 0
GPIO0
Wire Wire Line
	12400 3000 12500 3000
Wire Wire Line
	12500 3000 12500 2850
Connection ~ 12500 2850
Wire Wire Line
	12500 2850 12400 2850
Text GLabel 7600 4000 2    50   Output ~ 0
PZ_RX
Text GLabel 7600 4100 2    50   Input ~ 0
PZ_TX
Text GLabel 7600 4400 2    50   Input ~ 0
~S2_RST
Wire Wire Line
	7000 4400 7600 4400
Text GLabel 7050 4700 2    50   UnSpc ~ 0
BLK1
Text GLabel 7050 4800 2    50   UnSpc ~ 0
BLK2
Wire Wire Line
	7000 4600 7050 4600
Wire Wire Line
	7050 4700 7000 4700
Text GLabel 7050 4900 2    50   UnSpc ~ 0
~RSNS
Wire Wire Line
	7000 4500 7050 4500
Text GLabel 7050 4600 2    50   UnSpc ~ 0
D_BUSY
Text GLabel 7050 4500 2    50   UnSpc ~ 0
S2_ISR
Wire Wire Line
	7000 4800 7050 4800
Wire Wire Line
	7000 4900 7050 4900
Wire Wire Line
	2900 4350 3200 4350
Wire Wire Line
	3200 4350 3200 4450
Connection ~ 3200 4450
$Comp
L Device:R R5
U 1 1
P 12550 4150
F 0 "R5" H 12620 4196 50  0000 L CNN
F 1 "10k" H 12620 4105 50  0000 L CNN
F 2 "Resistor_SMD:R_0603_1608Metric_Pad1.05x0.95mm_HandSolder" V 12480 4150 50  0001 C CNN
F 3 "~" H 12550 4150 50  0001 C CNN
	1    12550 4150
	1    0    0    -1  
$EndComp
$Comp
L power:GND #PWR017
U 1 1
P 12550 4400
F 0 "#PWR017" H 12550 4150 50  0001 C CNN
F 1 "GND" H 12555 4227 50  0000 C CNN
F 2 "" H 12550 4400 50  0001 C CNN
F 3 "" H 12550 4400 50  0001 C CNN
	1    12550 4400
	1    0    0    -1  
$EndComp
Wire Wire Line
	12550 3850 12550 4000
Connection ~ 12550 3850
Wire Wire Line
	12550 3850 12400 3850
Wire Wire Line
	12550 4300 12550 4400
$Comp
L Device:R R6
U 1 1
P 13850 4150
F 0 "R6" H 13920 4196 50  0000 L CNN
F 1 "n/c" H 13920 4105 50  0000 L CNN
F 2 "Resistor_SMD:R_0603_1608Metric_Pad1.05x0.95mm_HandSolder" V 13780 4150 50  0001 C CNN
F 3 "~" H 13850 4150 50  0001 C CNN
	1    13850 4150
	1    0    0    -1  
$EndComp
Wire Wire Line
	13850 3750 13850 4000
Connection ~ 13850 3750
Wire Wire Line
	13850 3750 13950 3750
Wire Wire Line
	13850 4300 13850 4400
Wire Wire Line
	13850 4400 13650 4400
Connection ~ 13650 4400
Wire Wire Line
	13650 4400 13650 4450
Wire Wire Line
	4950 9200 5300 9200
Wire Wire Line
	4950 9000 5400 9000
Wire Wire Line
	5500 8900 5400 8900
Wire Wire Line
	5400 8900 5400 9000
Connection ~ 5400 9000
Wire Wire Line
	5400 9000 5900 9000
Wire Wire Line
	5300 8800 5300 9200
Wire Wire Line
	5300 8800 5500 8800
Connection ~ 5300 9200
Wire Wire Line
	5300 9200 5900 9200
Wire Wire Line
	5900 8800 5900 8650
Connection ~ 5900 8800
Text Notes 12150 2650 0    50   ~ 0
D_DIN
Text Notes 12150 2900 0    50   ~ 0
~D_RST
Text Notes 13950 2650 0    50   ~ 0
D_CLK
Wire Wire Line
	4450 10100 5050 10100
Text Label 7550 3000 0    50   ~ 0
GPIO4
$Comp
L power:PWR_FLAG #FLG0101
U 1 1
P 3150 9850
F 0 "#FLG0101" H 3150 9925 50  0001 C CNN
F 1 "PWR_FLAG" H 3150 10023 50  0000 C CNN
F 2 "" H 3150 9850 50  0001 C CNN
F 3 "~" H 3150 9850 50  0001 C CNN
	1    3150 9850
	1    0    0    -1  
$EndComp
$Comp
L power:PWR_FLAG #FLG0102
U 1 1
P 2850 10350
F 0 "#FLG0102" H 2850 10425 50  0001 C CNN
F 1 "PWR_FLAG" H 2850 10523 50  0000 C CNN
F 2 "" H 2850 10350 50  0001 C CNN
F 3 "~" H 2850 10350 50  0001 C CNN
	1    2850 10350
	1    0    0    -1  
$EndComp
Wire Wire Line
	3150 9850 3150 9950
Wire Wire Line
	2850 10350 2850 10450
Connection ~ 2850 10450
Wire Wire Line
	2850 10450 3150 10450
$Comp
L power:PWR_FLAG #FLG0103
U 1 1
P 2200 6650
F 0 "#FLG0103" H 2200 6725 50  0001 C CNN
F 1 "PWR_FLAG" V 2200 6778 50  0001 L CNN
F 2 "" H 2200 6650 50  0001 C CNN
F 3 "~" H 2200 6650 50  0001 C CNN
	1    2200 6650
	0    1    1    0   
$EndComp
Wire Wire Line
	2200 6650 2100 6650
Wire Wire Line
	8200 5350 8200 5300
$Comp
L power:GND #PWR0101
U 1 1
P 8200 4650
F 0 "#PWR0101" H 8200 4400 50  0001 C CNN
F 1 "GND" H 8350 4600 50  0000 C CNN
F 2 "" H 8200 4650 50  0001 C CNN
F 3 "" H 8200 4650 50  0001 C CNN
	1    8200 4650
	1    0    0    -1  
$EndComp
Wire Wire Line
	8200 4600 8200 4650
$Comp
L Connector:Conn_01x01_Female J3
U 1 1
P 3000 6600
F 0 "J3" H 3050 6600 50  0000 L CNN
F 1 "L_c" H 3150 6600 50  0000 L CNN
F 2 "Connector_Wire:SolderWirePad_1x01_Drill1.2mm" H 3000 6600 50  0001 C CNN
F 3 "~" H 3000 6600 50  0001 C CNN
	1    3000 6600
	1    0    0    -1  
$EndComp
$Comp
L Connector:Conn_01x01_Female J4
U 1 1
P 3000 6700
F 0 "J4" H 3050 6700 50  0000 L CNN
F 1 "N_c" H 3150 6700 50  0000 L CNN
F 2 "Connector_Wire:SolderWirePad_1x01_Drill1.2mm" H 3000 6700 50  0001 C CNN
F 3 "~" H 3000 6700 50  0001 C CNN
	1    3000 6700
	1    0    0    -1  
$EndComp
$Comp
L Connector:Conn_01x01_Female J1
U 1 1
P 3000 6350
F 0 "J1" H 3050 6350 50  0000 L CNN
F 1 "L" H 3150 6350 50  0000 L CNN
F 2 "Connector_Wire:SolderWirePad_1x01_Drill1.2mm" H 3000 6350 50  0001 C CNN
F 3 "~" H 3000 6350 50  0001 C CNN
	1    3000 6350
	1    0    0    -1  
$EndComp
$Comp
L Connector:Conn_01x01_Female J2
U 1 1
P 3000 6450
F 0 "J2" H 3050 6450 50  0000 L CNN
F 1 "N" H 3150 6450 50  0000 L CNN
F 2 "Connector_Wire:SolderWirePad_1x01_Drill1.2mm" H 3000 6450 50  0001 C CNN
F 3 "~" H 3000 6450 50  0001 C CNN
	1    3000 6450
	1    0    0    -1  
$EndComp
Wire Wire Line
	6600 7800 6450 7800
Wire Wire Line
	6450 7800 6450 8250
Wire Wire Line
	5700 8600 5700 8100
Wire Wire Line
	5700 8100 6600 8100
Wire Wire Line
	5600 8500 5600 7900
Wire Wire Line
	5600 7900 6600 7900
Wire Wire Line
	5500 8300 5500 8000
Wire Wire Line
	5500 8000 6600 8000
$EndSCHEMATC
